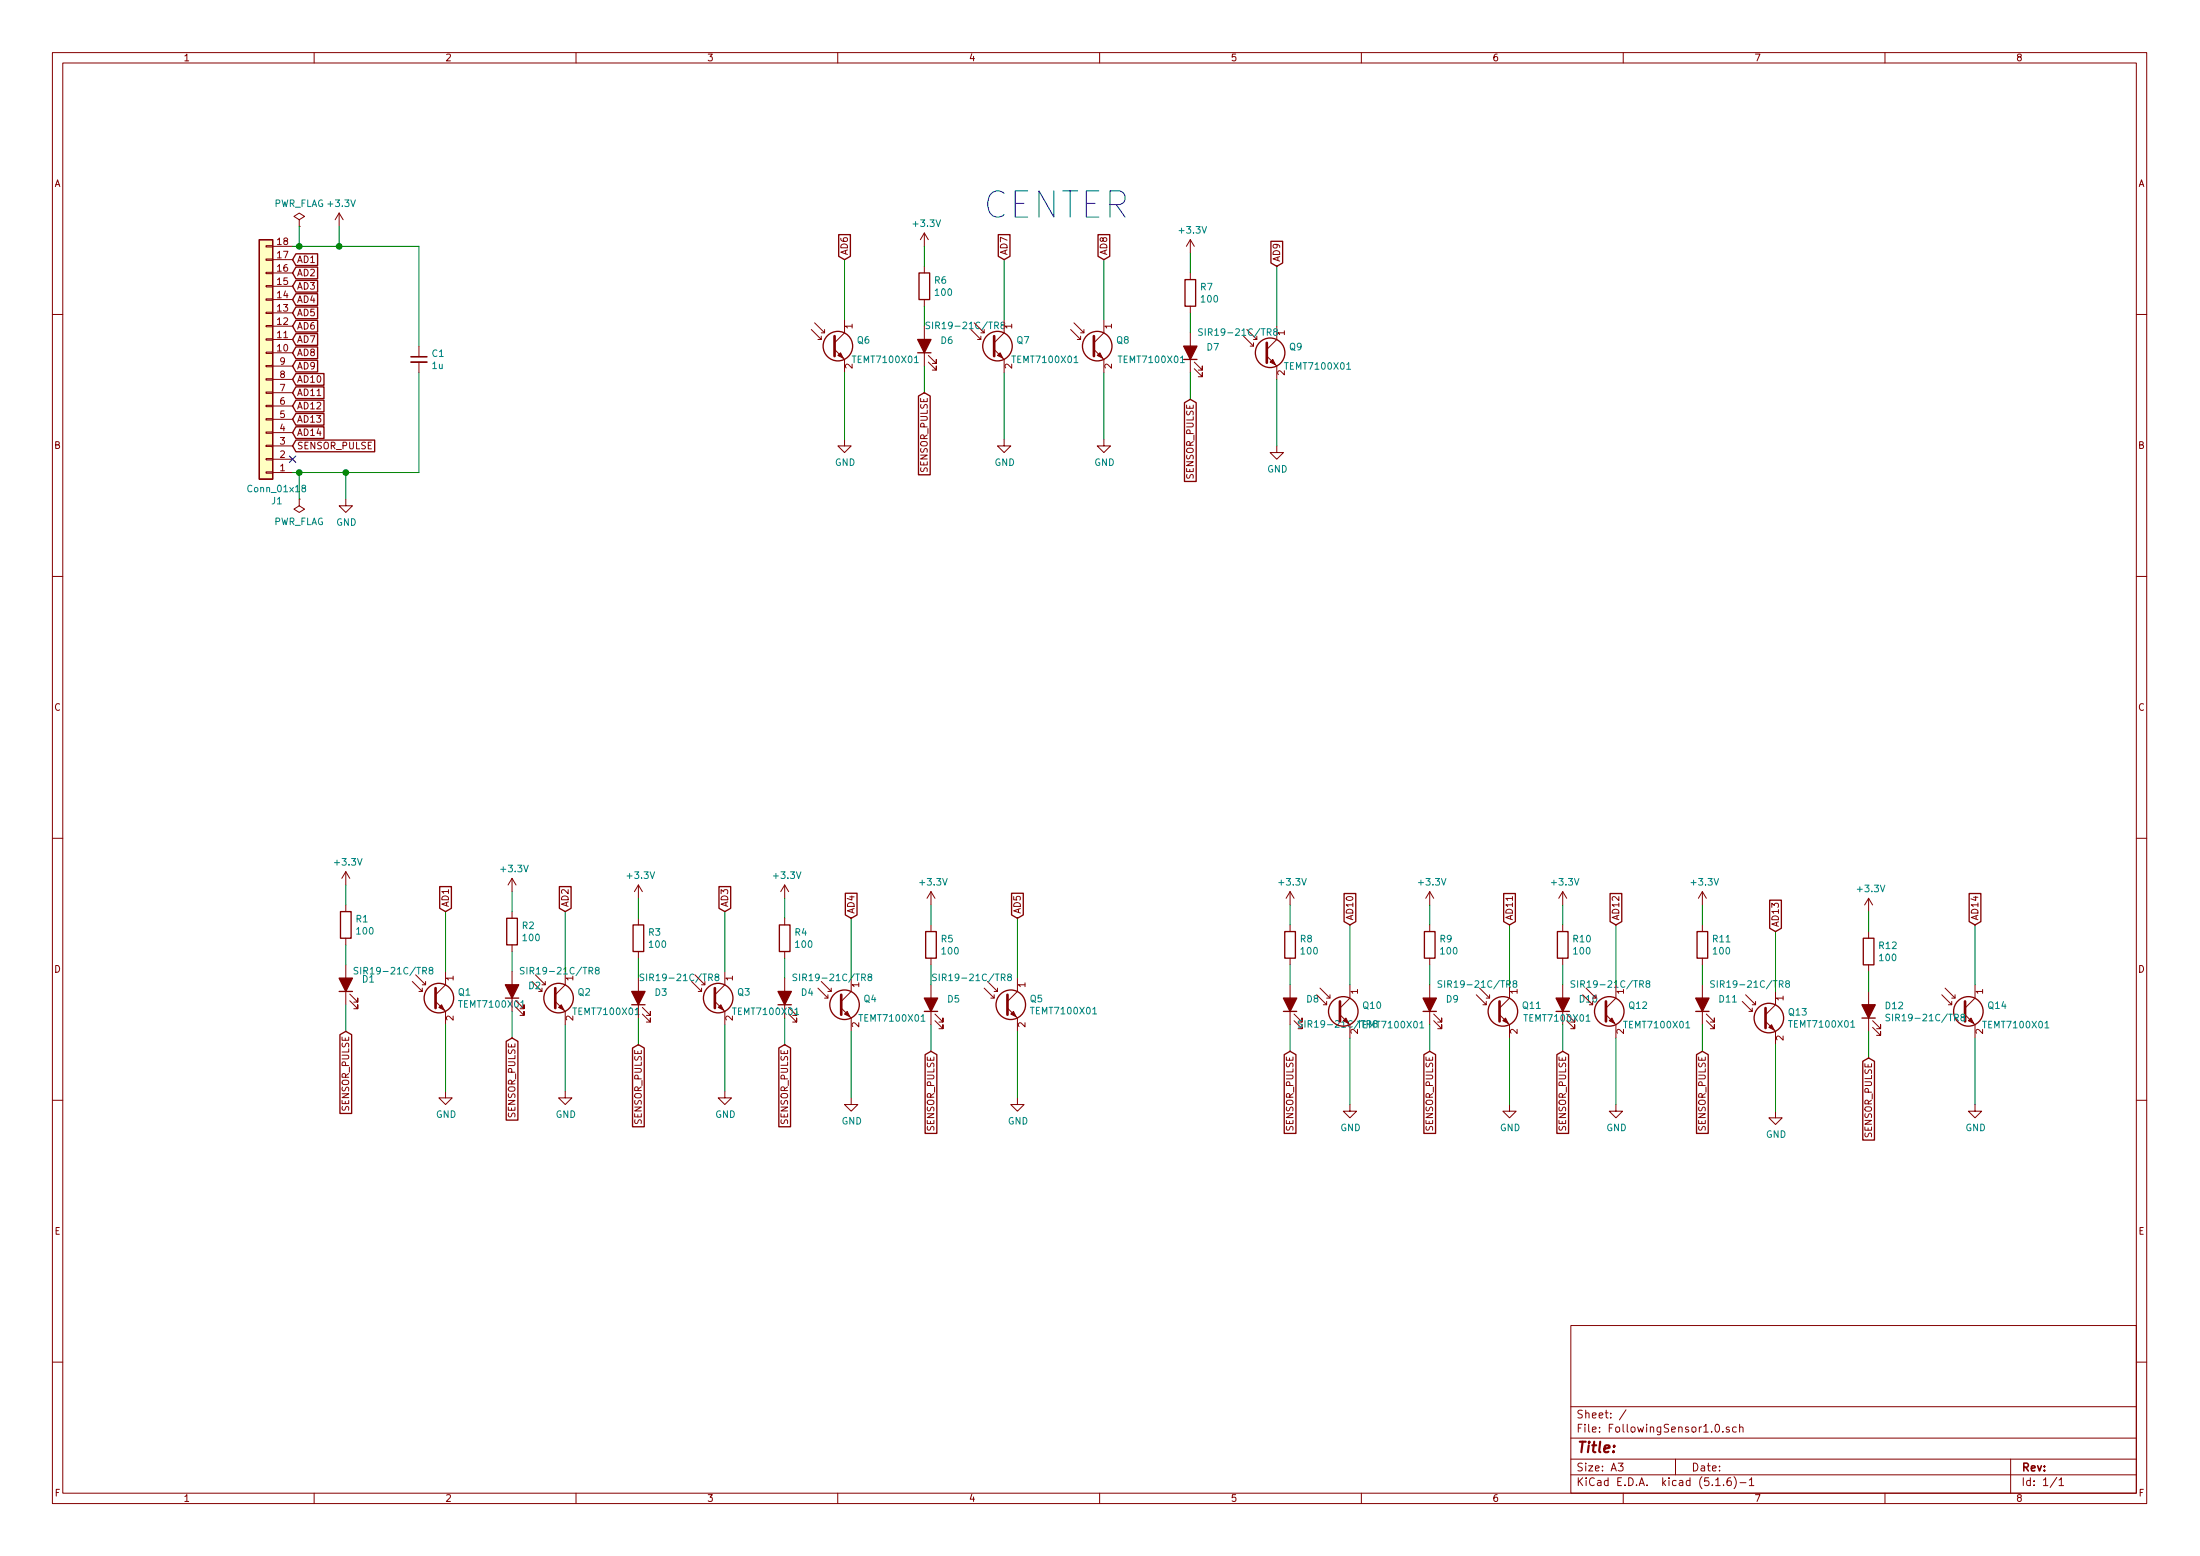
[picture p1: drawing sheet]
EESchema Schematic File Version 4
EELAYER 30 0
EELAYER END
$Descr A3 16535 11693
encoding utf-8
Sheet 1 1
Title ""
Date ""
Rev ""
Comp ""
Comment1 ""
Comment2 ""
Comment3 ""
Comment4 ""
$EndDescr
$Comp
L power:+3.3V #PWR05
U 1 1
P 8950 1900
F 0 "#PWR05" H 8950 1750 50  0001 C CNN
F 1 "+3.3V" H 8965 2073 50  0000 C CNN
F 2 "" H 8950 1900 50  0001 C CNN
F 3 "" H 8950 1900 50  0001 C CNN
	1    8950 1900
	1    0    0    -1  
$EndComp
Wire Wire Line
	8950 1900 8950 2050
$Comp
L Device:R R7
U 1 1
P 8950 2200
F 0 "R7" H 9020 2246 50  0000 L CNN
F 1 "100" H 9020 2155 50  0000 L CNN
F 2 "Resistor_SMD:R_0603_1608Metric" V 8880 2200 50  0001 C CNN
F 3 "~" H 8950 2200 50  0001 C CNN
	1    8950 2200
	1    0    0    -1  
$EndComp
$Comp
L FollowingSensor1.0-rescue:LED_ALT-Device D7
U 1 1
P 8950 2650
F 0 "D7" V 8989 2532 50  0000 R CNN
F 1 "SIR19-21C/TR8" V 9100 2600 50  0000 R CNN
F 2 "Footprint:SIR19-21C" H 8950 2650 50  0001 C CNN
F 3 "~" H 8950 2650 50  0001 C CNN
	1    8950 2650
	0    -1   -1   0   
$EndComp
Wire Wire Line
	8950 2350 8950 2500
Wire Wire Line
	8950 3000 8950 2800
Text GLabel 8950 3000 3    50   Input ~ 0
SENSOR_PULSE
$Comp
L Device:Q_Photo_NPN Q9
U 1 1
P 9500 2650
F 0 "Q9" H 9690 2696 50  0000 L CNN
F 1 "TEMT7100X01" H 9650 2550 50  0000 L CNN
F 2 "Footprint:TEMT7100X01" H 9700 2750 50  0001 C CNN
F 3 "~" H 9500 2650 50  0001 C CNN
	1    9500 2650
	1    0    0    -1  
$EndComp
Text GLabel 9600 2000 1    50   Input ~ 0
AD9
$Comp
L power:GND #PWR017
U 1 1
P 9600 3350
F 0 "#PWR017" H 9600 3100 50  0001 C CNN
F 1 "GND" H 9605 3177 50  0000 C CNN
F 2 "" H 9600 3350 50  0001 C CNN
F 3 "" H 9600 3350 50  0001 C CNN
	1    9600 3350
	1    0    0    -1  
$EndComp
Wire Wire Line
	9600 3350 9600 2850
Wire Wire Line
	9600 2000 9600 2450
$Comp
L Device:Q_Photo_NPN Q7
U 1 1
P 7450 2600
F 0 "Q7" H 7640 2646 50  0000 L CNN
F 1 "TEMT7100X01" H 7600 2500 50  0000 L CNN
F 2 "Footprint:TEMT7100X01" H 7650 2700 50  0001 C CNN
F 3 "~" H 7450 2600 50  0001 C CNN
	1    7450 2600
	1    0    0    -1  
$EndComp
Text GLabel 7550 1950 1    50   Input ~ 0
AD7
$Comp
L power:GND #PWR015
U 1 1
P 7550 3300
F 0 "#PWR015" H 7550 3050 50  0001 C CNN
F 1 "GND" H 7555 3127 50  0000 C CNN
F 2 "" H 7550 3300 50  0001 C CNN
F 3 "" H 7550 3300 50  0001 C CNN
	1    7550 3300
	1    0    0    -1  
$EndComp
Wire Wire Line
	7550 3300 7550 2800
Wire Wire Line
	7550 1950 7550 2400
$Comp
L power:+3.3V #PWR04
U 1 1
P 6950 1850
F 0 "#PWR04" H 6950 1700 50  0001 C CNN
F 1 "+3.3V" H 6965 2023 50  0000 C CNN
F 2 "" H 6950 1850 50  0001 C CNN
F 3 "" H 6950 1850 50  0001 C CNN
	1    6950 1850
	1    0    0    -1  
$EndComp
Wire Wire Line
	6950 1850 6950 2000
$Comp
L Device:R R6
U 1 1
P 6950 2150
F 0 "R6" H 7020 2196 50  0000 L CNN
F 1 "100" H 7020 2105 50  0000 L CNN
F 2 "Resistor_SMD:R_0603_1608Metric" V 6880 2150 50  0001 C CNN
F 3 "~" H 6950 2150 50  0001 C CNN
	1    6950 2150
	1    0    0    -1  
$EndComp
$Comp
L FollowingSensor1.0-rescue:LED_ALT-Device D6
U 1 1
P 6950 2600
F 0 "D6" V 6989 2482 50  0000 R CNN
F 1 "SIR19-21C/TR8" V 7100 2600 50  0000 R CNN
F 2 "Footprint:SIR19-21C" H 6950 2600 50  0001 C CNN
F 3 "~" H 6950 2600 50  0001 C CNN
	1    6950 2600
	0    -1   -1   0   
$EndComp
Wire Wire Line
	6950 2300 6950 2450
Wire Wire Line
	6950 2950 6950 2750
Text GLabel 6950 2950 3    50   Input ~ 0
SENSOR_PULSE
Text Notes 8500 1650 2    197  ~ 0
CENTER
$Comp
L Device:Q_Photo_NPN Q6
U 1 1
P 6250 2600
F 0 "Q6" H 6440 2646 50  0000 L CNN
F 1 "TEMT7100X01" H 6400 2500 50  0000 L CNN
F 2 "Footprint:TEMT7100X01" H 6450 2700 50  0001 C CNN
F 3 "~" H 6250 2600 50  0001 C CNN
	1    6250 2600
	1    0    0    -1  
$EndComp
Text GLabel 6350 1950 1    50   Input ~ 0
AD6
$Comp
L power:GND #PWR014
U 1 1
P 6350 3300
F 0 "#PWR014" H 6350 3050 50  0001 C CNN
F 1 "GND" H 6355 3127 50  0000 C CNN
F 2 "" H 6350 3300 50  0001 C CNN
F 3 "" H 6350 3300 50  0001 C CNN
	1    6350 3300
	1    0    0    -1  
$EndComp
Wire Wire Line
	6350 3300 6350 2800
Wire Wire Line
	6350 1950 6350 2400
$Comp
L Device:Q_Photo_NPN Q8
U 1 1
P 8200 2600
F 0 "Q8" H 8390 2646 50  0000 L CNN
F 1 "TEMT7100X01" H 8400 2500 50  0000 L CNN
F 2 "Footprint:TEMT7100X01" H 8400 2700 50  0001 C CNN
F 3 "~" H 8200 2600 50  0001 C CNN
	1    8200 2600
	1    0    0    -1  
$EndComp
Text GLabel 8300 1950 1    50   Input ~ 0
AD8
$Comp
L power:GND #PWR016
U 1 1
P 8300 3300
F 0 "#PWR016" H 8300 3050 50  0001 C CNN
F 1 "GND" H 8305 3127 50  0000 C CNN
F 2 "" H 8300 3300 50  0001 C CNN
F 3 "" H 8300 3300 50  0001 C CNN
	1    8300 3300
	1    0    0    -1  
$EndComp
Wire Wire Line
	8300 3300 8300 2800
Wire Wire Line
	8300 1950 8300 2400
$Comp
L Device:Q_Photo_NPN Q3
U 1 1
P 5350 7500
F 0 "Q3" H 5540 7546 50  0000 L CNN
F 1 "TEMT7100X01" H 5500 7400 50  0000 L CNN
F 2 "Footprint:TEMT7100X01" H 5550 7600 50  0001 C CNN
F 3 "~" H 5350 7500 50  0001 C CNN
	1    5350 7500
	1    0    0    -1  
$EndComp
Text GLabel 5450 6850 1    50   Input ~ 0
AD3
$Comp
L power:GND #PWR011
U 1 1
P 5450 8200
F 0 "#PWR011" H 5450 7950 50  0001 C CNN
F 1 "GND" H 5455 8027 50  0000 C CNN
F 2 "" H 5450 8200 50  0001 C CNN
F 3 "" H 5450 8200 50  0001 C CNN
	1    5450 8200
	1    0    0    -1  
$EndComp
Wire Wire Line
	5450 8200 5450 7700
Wire Wire Line
	5450 6850 5450 7300
$Comp
L power:+3.3V #PWR02
U 1 1
P 4800 6750
F 0 "#PWR02" H 4800 6600 50  0001 C CNN
F 1 "+3.3V" H 4815 6923 50  0000 C CNN
F 2 "" H 4800 6750 50  0001 C CNN
F 3 "" H 4800 6750 50  0001 C CNN
	1    4800 6750
	1    0    0    -1  
$EndComp
Wire Wire Line
	4800 6750 4800 6900
$Comp
L Device:R R3
U 1 1
P 4800 7050
F 0 "R3" H 4870 7096 50  0000 L CNN
F 1 "100" H 4870 7005 50  0000 L CNN
F 2 "Resistor_SMD:R_0603_1608Metric" V 4730 7050 50  0001 C CNN
F 3 "~" H 4800 7050 50  0001 C CNN
	1    4800 7050
	1    0    0    -1  
$EndComp
$Comp
L FollowingSensor1.0-rescue:LED_ALT-Device D3
U 1 1
P 4800 7500
F 0 "D3" V 4839 7382 50  0000 R CNN
F 1 "SIR19-21C/TR8" V 4950 7500 50  0000 R CNN
F 2 "Footprint:SIR19-21C" H 4800 7500 50  0001 C CNN
F 3 "~" H 4800 7500 50  0001 C CNN
	1    4800 7500
	0    -1   -1   0   
$EndComp
Wire Wire Line
	4800 7200 4800 7350
Wire Wire Line
	4800 7850 4800 7650
Text GLabel 4800 7850 3    50   Input ~ 0
SENSOR_PULSE
$Comp
L Device:Q_Photo_NPN Q1
U 1 1
P 3250 7500
F 0 "Q1" H 3440 7546 50  0000 L CNN
F 1 "TEMT7100X01" H 3440 7455 50  0000 L CNN
F 2 "Footprint:TEMT7100X01" H 3450 7600 50  0001 C CNN
F 3 "~" H 3250 7500 50  0001 C CNN
	1    3250 7500
	1    0    0    -1  
$EndComp
Text GLabel 3350 6850 1    50   Input ~ 0
AD1
$Comp
L power:GND #PWR09
U 1 1
P 3350 8200
F 0 "#PWR09" H 3350 7950 50  0001 C CNN
F 1 "GND" H 3355 8027 50  0000 C CNN
F 2 "" H 3350 8200 50  0001 C CNN
F 3 "" H 3350 8200 50  0001 C CNN
	1    3350 8200
	1    0    0    -1  
$EndComp
Wire Wire Line
	3350 8200 3350 7700
Wire Wire Line
	3350 6850 3350 7300
$Comp
L power:+3.3V #PWR01
U 1 1
P 2600 6650
F 0 "#PWR01" H 2600 6500 50  0001 C CNN
F 1 "+3.3V" H 2615 6823 50  0000 C CNN
F 2 "" H 2600 6650 50  0001 C CNN
F 3 "" H 2600 6650 50  0001 C CNN
	1    2600 6650
	1    0    0    -1  
$EndComp
Wire Wire Line
	2600 6650 2600 6800
$Comp
L Device:R R1
U 1 1
P 2600 6950
F 0 "R1" H 2670 6996 50  0000 L CNN
F 1 "100" H 2670 6905 50  0000 L CNN
F 2 "Resistor_SMD:R_0603_1608Metric" V 2530 6950 50  0001 C CNN
F 3 "~" H 2600 6950 50  0001 C CNN
	1    2600 6950
	1    0    0    -1  
$EndComp
$Comp
L FollowingSensor1.0-rescue:LED_ALT-Device D1
U 1 1
P 2600 7400
F 0 "D1" V 2639 7282 50  0000 R CNN
F 1 "SIR19-21C/TR8" V 2700 7350 50  0000 R CNN
F 2 "Footprint:SIR19-21C" H 2600 7400 50  0001 C CNN
F 3 "~" H 2600 7400 50  0001 C CNN
	1    2600 7400
	0    -1   -1   0   
$EndComp
Wire Wire Line
	2600 7100 2600 7250
Wire Wire Line
	2600 7750 2600 7550
Text GLabel 2600 7750 3    50   Input ~ 0
SENSOR_PULSE
$Comp
L Device:Q_Photo_NPN Q4
U 1 1
P 6300 7550
F 0 "Q4" H 6490 7596 50  0000 L CNN
F 1 "TEMT7100X01" H 6450 7450 50  0000 L CNN
F 2 "Footprint:TEMT7100X01" H 6500 7650 50  0001 C CNN
F 3 "~" H 6300 7550 50  0001 C CNN
	1    6300 7550
	1    0    0    -1  
$EndComp
Text GLabel 6400 6900 1    50   Input ~ 0
AD4
$Comp
L power:GND #PWR012
U 1 1
P 6400 8250
F 0 "#PWR012" H 6400 8000 50  0001 C CNN
F 1 "GND" H 6405 8077 50  0000 C CNN
F 2 "" H 6400 8250 50  0001 C CNN
F 3 "" H 6400 8250 50  0001 C CNN
	1    6400 8250
	1    0    0    -1  
$EndComp
Wire Wire Line
	6400 8250 6400 7750
Wire Wire Line
	6400 6900 6400 7350
$Comp
L Device:Q_Photo_NPN Q2
U 1 1
P 4150 7500
F 0 "Q2" H 4340 7546 50  0000 L CNN
F 1 "TEMT7100X01" H 4300 7400 50  0000 L CNN
F 2 "Footprint:TEMT7100X01" H 4350 7600 50  0001 C CNN
F 3 "~" H 4150 7500 50  0001 C CNN
	1    4150 7500
	1    0    0    -1  
$EndComp
Text GLabel 4250 6850 1    50   Input ~ 0
AD2
$Comp
L power:GND #PWR010
U 1 1
P 4250 8200
F 0 "#PWR010" H 4250 7950 50  0001 C CNN
F 1 "GND" H 4255 8027 50  0000 C CNN
F 2 "" H 4250 8200 50  0001 C CNN
F 3 "" H 4250 8200 50  0001 C CNN
	1    4250 8200
	1    0    0    -1  
$EndComp
Wire Wire Line
	4250 8200 4250 7700
Wire Wire Line
	4250 6850 4250 7300
$Comp
L power:+3.3V #PWR023
U 1 1
P 2550 1700
F 0 "#PWR023" H 2550 1550 50  0001 C CNN
F 1 "+3.3V" H 2565 1873 50  0000 C CNN
F 2 "" H 2550 1700 50  0001 C CNN
F 3 "" H 2550 1700 50  0001 C CNN
	1    2550 1700
	1    0    0    -1  
$EndComp
Wire Wire Line
	2550 1700 2550 1850
Wire Wire Line
	2550 1850 2250 1850
$Comp
L power:GND #PWR024
U 1 1
P 2600 3750
F 0 "#PWR024" H 2600 3500 50  0001 C CNN
F 1 "GND" H 2605 3577 50  0000 C CNN
F 2 "" H 2600 3750 50  0001 C CNN
F 3 "" H 2600 3750 50  0001 C CNN
	1    2600 3750
	1    0    0    -1  
$EndComp
Wire Wire Line
	2600 3750 2600 3550
Wire Wire Line
	2600 3550 2250 3550
NoConn ~ 2200 3450
Text GLabel 2200 3350 2    50   Input ~ 0
SENSOR_PULSE
$Comp
L power:PWR_FLAG #FLG01
U 1 1
P 2250 1700
F 0 "#FLG01" H 2250 1775 50  0001 C CNN
F 1 "PWR_FLAG" H 2250 1873 50  0000 C CNN
F 2 "" H 2250 1700 50  0001 C CNN
F 3 "~" H 2250 1700 50  0001 C CNN
	1    2250 1700
	1    0    0    -1  
$EndComp
Wire Wire Line
	2250 1700 2250 1850
Connection ~ 2250 1850
Wire Wire Line
	2250 1850 2200 1850
$Comp
L power:PWR_FLAG #FLG02
U 1 1
P 2250 3750
F 0 "#FLG02" H 2250 3825 50  0001 C CNN
F 1 "PWR_FLAG" H 2250 3923 50  0000 C CNN
F 2 "" H 2250 3750 50  0001 C CNN
F 3 "~" H 2250 3750 50  0001 C CNN
	1    2250 3750
	-1   0    0    1   
$EndComp
Wire Wire Line
	2250 3750 2250 3550
Connection ~ 2250 3550
Wire Wire Line
	2250 3550 2200 3550
$Comp
L power:+3.3V #PWR03
U 1 1
P 7000 6800
F 0 "#PWR03" H 7000 6650 50  0001 C CNN
F 1 "+3.3V" H 7015 6973 50  0000 C CNN
F 2 "" H 7000 6800 50  0001 C CNN
F 3 "" H 7000 6800 50  0001 C CNN
	1    7000 6800
	1    0    0    -1  
$EndComp
Wire Wire Line
	7000 6800 7000 6950
$Comp
L Device:R R5
U 1 1
P 7000 7100
F 0 "R5" H 7070 7146 50  0000 L CNN
F 1 "100" H 7070 7055 50  0000 L CNN
F 2 "Resistor_SMD:R_0603_1608Metric" V 6930 7100 50  0001 C CNN
F 3 "~" H 7000 7100 50  0001 C CNN
	1    7000 7100
	1    0    0    -1  
$EndComp
$Comp
L FollowingSensor1.0-rescue:LED_ALT-Device D5
U 1 1
P 7000 7550
F 0 "D5" V 7039 7432 50  0000 R CNN
F 1 "SIR19-21C/TR8" V 7200 7550 50  0000 R CNN
F 2 "Footprint:SIR19-21C" H 7000 7550 50  0001 C CNN
F 3 "~" H 7000 7550 50  0001 C CNN
	1    7000 7550
	0    -1   -1   0   
$EndComp
Wire Wire Line
	7000 7250 7000 7400
Wire Wire Line
	7000 7900 7000 7700
Text GLabel 7000 7900 3    50   Input ~ 0
SENSOR_PULSE
$Comp
L Device:Q_Photo_NPN Q5
U 1 1
P 7550 7550
F 0 "Q5" H 7740 7596 50  0000 L CNN
F 1 "TEMT7100X01" H 7740 7505 50  0000 L CNN
F 2 "Footprint:TEMT7100X01" H 7750 7650 50  0001 C CNN
F 3 "~" H 7550 7550 50  0001 C CNN
	1    7550 7550
	1    0    0    -1  
$EndComp
Text GLabel 7650 6900 1    50   Input ~ 0
AD5
$Comp
L power:GND #PWR013
U 1 1
P 7650 8250
F 0 "#PWR013" H 7650 8000 50  0001 C CNN
F 1 "GND" H 7655 8077 50  0000 C CNN
F 2 "" H 7650 8250 50  0001 C CNN
F 3 "" H 7650 8250 50  0001 C CNN
	1    7650 8250
	1    0    0    -1  
$EndComp
Wire Wire Line
	7650 8250 7650 7750
Wire Wire Line
	7650 6900 7650 7350
$Comp
L power:+3.3V #PWR027
U 1 1
P 5900 6750
F 0 "#PWR027" H 5900 6600 50  0001 C CNN
F 1 "+3.3V" H 5915 6923 50  0000 C CNN
F 2 "" H 5900 6750 50  0001 C CNN
F 3 "" H 5900 6750 50  0001 C CNN
	1    5900 6750
	1    0    0    -1  
$EndComp
Wire Wire Line
	5900 6750 5900 6900
$Comp
L Device:R R4
U 1 1
P 5900 7050
F 0 "R4" H 5970 7096 50  0000 L CNN
F 1 "100" H 5970 7005 50  0000 L CNN
F 2 "Resistor_SMD:R_0603_1608Metric" V 5830 7050 50  0001 C CNN
F 3 "~" H 5900 7050 50  0001 C CNN
	1    5900 7050
	1    0    0    -1  
$EndComp
$Comp
L FollowingSensor1.0-rescue:LED_ALT-Device D4
U 1 1
P 5900 7500
F 0 "D4" V 5939 7382 50  0000 R CNN
F 1 "SIR19-21C/TR8" V 6050 7450 50  0000 R CNN
F 2 "Footprint:SIR19-21C" H 5900 7500 50  0001 C CNN
F 3 "~" H 5900 7500 50  0001 C CNN
	1    5900 7500
	0    -1   -1   0   
$EndComp
Wire Wire Line
	5900 7200 5900 7350
Wire Wire Line
	5900 7850 5900 7650
Text GLabel 5900 7850 3    50   Input ~ 0
SENSOR_PULSE
$Comp
L power:+3.3V #PWR025
U 1 1
P 3850 6700
F 0 "#PWR025" H 3850 6550 50  0001 C CNN
F 1 "+3.3V" H 3865 6873 50  0000 C CNN
F 2 "" H 3850 6700 50  0001 C CNN
F 3 "" H 3850 6700 50  0001 C CNN
	1    3850 6700
	1    0    0    -1  
$EndComp
Wire Wire Line
	3850 6700 3850 6850
$Comp
L Device:R R2
U 1 1
P 3850 7000
F 0 "R2" H 3920 7046 50  0000 L CNN
F 1 "100" H 3920 6955 50  0000 L CNN
F 2 "Resistor_SMD:R_0603_1608Metric" V 3780 7000 50  0001 C CNN
F 3 "~" H 3850 7000 50  0001 C CNN
	1    3850 7000
	1    0    0    -1  
$EndComp
$Comp
L FollowingSensor1.0-rescue:LED_ALT-Device D2
U 1 1
P 3850 7450
F 0 "D2" V 3889 7332 50  0000 R CNN
F 1 "SIR19-21C/TR8" V 4000 7400 50  0000 R CNN
F 2 "Footprint:SIR19-21C" H 3850 7450 50  0001 C CNN
F 3 "~" H 3850 7450 50  0001 C CNN
	1    3850 7450
	0    -1   -1   0   
$EndComp
Wire Wire Line
	3850 7150 3850 7300
Wire Wire Line
	3850 7800 3850 7600
Text GLabel 3850 7800 3    50   Input ~ 0
SENSOR_PULSE
$Comp
L Connector_Generic:Conn_01x18 J1
U 1 1
P 2000 2750
F 0 "J1" H 1918 3767 50  0000 C CNN
F 1 "Conn_01x18" H 1918 3676 50  0000 C CNN
F 2 "Footprint:Molex_FFC_18" H 2000 2750 50  0001 C CNN
F 3 "~" H 2000 2750 50  0001 C CNN
	1    2000 2750
	-1   0    0    1   
$EndComp
Text GLabel 2200 2550 2    50   Input ~ 0
AD7
Text GLabel 2200 2450 2    50   Input ~ 0
AD6
Text GLabel 2200 2850 2    50   Input ~ 0
AD10
Text GLabel 2200 2650 2    50   Input ~ 0
AD8
Text GLabel 2200 2750 2    50   Input ~ 0
AD9
Text GLabel 2200 2350 2    50   Input ~ 0
AD5
Text GLabel 2200 2250 2    50   Input ~ 0
AD4
Text GLabel 2200 2950 2    50   Input ~ 0
AD11
Text GLabel 2200 3050 2    50   Input ~ 0
AD12
Text GLabel 2200 2150 2    50   Input ~ 0
AD3
Text GLabel 2200 2050 2    50   Input ~ 0
AD2
Text GLabel 2200 3150 2    50   Input ~ 0
AD13
$Comp
L Device:Q_Photo_NPN Q11
U 1 1
P 11250 7600
F 0 "Q11" H 11440 7646 50  0000 L CNN
F 1 "TEMT7100X01" H 11450 7550 50  0000 L CNN
F 2 "Footprint:TEMT7100X01" H 11450 7700 50  0001 C CNN
F 3 "~" H 11250 7600 50  0001 C CNN
	1    11250 7600
	1    0    0    -1  
$EndComp
Text GLabel 11350 6950 1    50   Input ~ 0
AD11
$Comp
L power:GND #PWR019
U 1 1
P 11350 8300
F 0 "#PWR019" H 11350 8050 50  0001 C CNN
F 1 "GND" H 11355 8127 50  0000 C CNN
F 2 "" H 11350 8300 50  0001 C CNN
F 3 "" H 11350 8300 50  0001 C CNN
	1    11350 8300
	1    0    0    -1  
$EndComp
Wire Wire Line
	11350 8300 11350 7800
Wire Wire Line
	11350 6950 11350 7400
$Comp
L Device:Q_Photo_NPN Q12
U 1 1
P 12050 7600
F 0 "Q12" H 12240 7646 50  0000 L CNN
F 1 "TEMT7100X01" H 12200 7500 50  0000 L CNN
F 2 "Footprint:TEMT7100X01" H 12250 7700 50  0001 C CNN
F 3 "~" H 12050 7600 50  0001 C CNN
	1    12050 7600
	1    0    0    -1  
$EndComp
Text GLabel 12150 6950 1    50   Input ~ 0
AD12
$Comp
L power:GND #PWR020
U 1 1
P 12150 8300
F 0 "#PWR020" H 12150 8050 50  0001 C CNN
F 1 "GND" H 12155 8127 50  0000 C CNN
F 2 "" H 12150 8300 50  0001 C CNN
F 3 "" H 12150 8300 50  0001 C CNN
	1    12150 8300
	1    0    0    -1  
$EndComp
Wire Wire Line
	12150 8300 12150 7800
Wire Wire Line
	12150 6950 12150 7400
$Comp
L power:+3.3V #PWR07
U 1 1
P 11750 6800
F 0 "#PWR07" H 11750 6650 50  0001 C CNN
F 1 "+3.3V" H 11765 6973 50  0000 C CNN
F 2 "" H 11750 6800 50  0001 C CNN
F 3 "" H 11750 6800 50  0001 C CNN
	1    11750 6800
	1    0    0    -1  
$EndComp
Wire Wire Line
	11750 6800 11750 6950
$Comp
L Device:R R10
U 1 1
P 11750 7100
F 0 "R10" H 11820 7146 50  0000 L CNN
F 1 "100" H 11820 7055 50  0000 L CNN
F 2 "Resistor_SMD:R_0603_1608Metric" V 11680 7100 50  0001 C CNN
F 3 "~" H 11750 7100 50  0001 C CNN
	1    11750 7100
	1    0    0    -1  
$EndComp
$Comp
L FollowingSensor1.0-rescue:LED_ALT-Device D10
U 1 1
P 11750 7550
F 0 "D10" V 11789 7432 50  0000 R CNN
F 1 "SIR19-21C/TR8" V 11900 7500 50  0000 R CNN
F 2 "Footprint:SIR19-21C" H 11750 7550 50  0001 C CNN
F 3 "~" H 11750 7550 50  0001 C CNN
	1    11750 7550
	0    -1   -1   0   
$EndComp
Wire Wire Line
	11750 7250 11750 7400
Wire Wire Line
	11750 7900 11750 7700
Text GLabel 11750 7900 3    50   Input ~ 0
SENSOR_PULSE
$Comp
L Device:Q_Photo_NPN Q13
U 1 1
P 13250 7650
F 0 "Q13" H 13440 7696 50  0000 L CNN
F 1 "TEMT7100X01" H 13440 7605 50  0000 L CNN
F 2 "Footprint:TEMT7100X01" H 13450 7750 50  0001 C CNN
F 3 "~" H 13250 7650 50  0001 C CNN
	1    13250 7650
	1    0    0    -1  
$EndComp
Text GLabel 13350 7000 1    50   Input ~ 0
AD13
$Comp
L power:GND #PWR022
U 1 1
P 13350 8350
F 0 "#PWR022" H 13350 8100 50  0001 C CNN
F 1 "GND" H 13355 8177 50  0000 C CNN
F 2 "" H 13350 8350 50  0001 C CNN
F 3 "" H 13350 8350 50  0001 C CNN
	1    13350 8350
	1    0    0    -1  
$EndComp
Wire Wire Line
	13350 8350 13350 7850
Wire Wire Line
	13350 7000 13350 7450
$Comp
L Device:Q_Photo_NPN Q14
U 1 1
P 14750 7600
F 0 "Q14" H 14940 7646 50  0000 L CNN
F 1 "TEMT7100X01" H 14900 7500 50  0000 L CNN
F 2 "Footprint:TEMT7100X01" H 14950 7700 50  0001 C CNN
F 3 "~" H 14750 7600 50  0001 C CNN
	1    14750 7600
	1    0    0    -1  
$EndComp
Text GLabel 14850 6950 1    50   Input ~ 0
AD14
$Comp
L power:GND #PWR021
U 1 1
P 14850 8300
F 0 "#PWR021" H 14850 8050 50  0001 C CNN
F 1 "GND" H 14855 8127 50  0000 C CNN
F 2 "" H 14850 8300 50  0001 C CNN
F 3 "" H 14850 8300 50  0001 C CNN
	1    14850 8300
	1    0    0    -1  
$EndComp
Wire Wire Line
	14850 8300 14850 7800
Wire Wire Line
	14850 6950 14850 7400
$Comp
L power:+3.3V #PWR08
U 1 1
P 14050 6850
F 0 "#PWR08" H 14050 6700 50  0001 C CNN
F 1 "+3.3V" H 14065 7023 50  0000 C CNN
F 2 "" H 14050 6850 50  0001 C CNN
F 3 "" H 14050 6850 50  0001 C CNN
	1    14050 6850
	1    0    0    -1  
$EndComp
Wire Wire Line
	14050 6850 14050 7000
$Comp
L Device:R R12
U 1 1
P 14050 7150
F 0 "R12" H 14120 7196 50  0000 L CNN
F 1 "100" H 14120 7105 50  0000 L CNN
F 2 "Resistor_SMD:R_0603_1608Metric" V 13980 7150 50  0001 C CNN
F 3 "~" H 14050 7150 50  0001 C CNN
	1    14050 7150
	1    0    0    -1  
$EndComp
$Comp
L FollowingSensor1.0-rescue:LED_ALT-Device D12
U 1 1
P 14050 7600
F 0 "D12" V 14089 7482 50  0000 R CNN
F 1 "SIR19-21C/TR8" V 13998 7482 50  0000 R CNN
F 2 "Footprint:SIR19-21C" H 14050 7600 50  0001 C CNN
F 3 "~" H 14050 7600 50  0001 C CNN
	1    14050 7600
	0    -1   -1   0   
$EndComp
Wire Wire Line
	14050 7300 14050 7450
Wire Wire Line
	14050 7950 14050 7750
Text GLabel 14050 7950 3    50   Input ~ 0
SENSOR_PULSE
Wire Wire Line
	10150 6950 10150 7400
Wire Wire Line
	10150 8300 10150 7800
$Comp
L power:GND #PWR018
U 1 1
P 10150 8300
F 0 "#PWR018" H 10150 8050 50  0001 C CNN
F 1 "GND" H 10155 8127 50  0000 C CNN
F 2 "" H 10150 8300 50  0001 C CNN
F 3 "" H 10150 8300 50  0001 C CNN
	1    10150 8300
	1    0    0    -1  
$EndComp
Text GLabel 10150 6950 1    50   Input ~ 0
AD10
$Comp
L Device:Q_Photo_NPN Q10
U 1 1
P 10050 7600
F 0 "Q10" H 10240 7646 50  0000 L CNN
F 1 "TEMT7100X01" H 10200 7500 50  0000 L CNN
F 2 "Footprint:TEMT7100X01" H 10250 7700 50  0001 C CNN
F 3 "~" H 10050 7600 50  0001 C CNN
	1    10050 7600
	1    0    0    -1  
$EndComp
Text GLabel 9700 7900 3    50   Input ~ 0
SENSOR_PULSE
Wire Wire Line
	9700 7900 9700 7700
Wire Wire Line
	9700 7250 9700 7400
$Comp
L FollowingSensor1.0-rescue:LED_ALT-Device D8
U 1 1
P 9700 7550
F 0 "D8" V 9739 7432 50  0000 R CNN
F 1 "SIR19-21C/TR8" V 9550 7500 50  0000 R CNN
F 2 "Footprint:SIR19-21C" H 9700 7550 50  0001 C CNN
F 3 "~" H 9700 7550 50  0001 C CNN
	1    9700 7550
	0    -1   -1   0   
$EndComp
$Comp
L Device:R R8
U 1 1
P 9700 7100
F 0 "R8" H 9770 7146 50  0000 L CNN
F 1 "100" H 9770 7055 50  0000 L CNN
F 2 "Resistor_SMD:R_0603_1608Metric" V 9630 7100 50  0001 C CNN
F 3 "~" H 9700 7100 50  0001 C CNN
	1    9700 7100
	1    0    0    -1  
$EndComp
Wire Wire Line
	9700 6800 9700 6950
$Comp
L power:+3.3V #PWR06
U 1 1
P 9700 6800
F 0 "#PWR06" H 9700 6650 50  0001 C CNN
F 1 "+3.3V" H 9715 6973 50  0000 C CNN
F 2 "" H 9700 6800 50  0001 C CNN
F 3 "" H 9700 6800 50  0001 C CNN
	1    9700 6800
	1    0    0    -1  
$EndComp
$Comp
L power:+3.3V #PWR026
U 1 1
P 10750 6800
F 0 "#PWR026" H 10750 6650 50  0001 C CNN
F 1 "+3.3V" H 10765 6973 50  0000 C CNN
F 2 "" H 10750 6800 50  0001 C CNN
F 3 "" H 10750 6800 50  0001 C CNN
	1    10750 6800
	1    0    0    -1  
$EndComp
Wire Wire Line
	10750 6800 10750 6950
$Comp
L Device:R R9
U 1 1
P 10750 7100
F 0 "R9" H 10820 7146 50  0000 L CNN
F 1 "100" H 10820 7055 50  0000 L CNN
F 2 "Resistor_SMD:R_0603_1608Metric" V 10680 7100 50  0001 C CNN
F 3 "~" H 10750 7100 50  0001 C CNN
	1    10750 7100
	1    0    0    -1  
$EndComp
$Comp
L FollowingSensor1.0-rescue:LED_ALT-Device D9
U 1 1
P 10750 7550
F 0 "D9" V 10789 7432 50  0000 R CNN
F 1 "SIR19-21C/TR8" V 10900 7500 50  0000 R CNN
F 2 "Footprint:SIR19-21C" H 10750 7550 50  0001 C CNN
F 3 "~" H 10750 7550 50  0001 C CNN
	1    10750 7550
	0    -1   -1   0   
$EndComp
Wire Wire Line
	10750 7250 10750 7400
Wire Wire Line
	10750 7900 10750 7700
Text GLabel 10750 7900 3    50   Input ~ 0
SENSOR_PULSE
$Comp
L power:+3.3V #PWR028
U 1 1
P 12800 6800
F 0 "#PWR028" H 12800 6650 50  0001 C CNN
F 1 "+3.3V" H 12815 6973 50  0000 C CNN
F 2 "" H 12800 6800 50  0001 C CNN
F 3 "" H 12800 6800 50  0001 C CNN
	1    12800 6800
	1    0    0    -1  
$EndComp
Wire Wire Line
	12800 6800 12800 6950
$Comp
L Device:R R11
U 1 1
P 12800 7100
F 0 "R11" H 12870 7146 50  0000 L CNN
F 1 "100" H 12870 7055 50  0000 L CNN
F 2 "Resistor_SMD:R_0603_1608Metric" V 12730 7100 50  0001 C CNN
F 3 "~" H 12800 7100 50  0001 C CNN
	1    12800 7100
	1    0    0    -1  
$EndComp
$Comp
L FollowingSensor1.0-rescue:LED_ALT-Device D11
U 1 1
P 12800 7550
F 0 "D11" V 12839 7432 50  0000 R CNN
F 1 "SIR19-21C/TR8" V 12950 7500 50  0000 R CNN
F 2 "Footprint:SIR19-21C" H 12800 7550 50  0001 C CNN
F 3 "~" H 12800 7550 50  0001 C CNN
	1    12800 7550
	0    -1   -1   0   
$EndComp
Wire Wire Line
	12800 7250 12800 7400
Wire Wire Line
	12800 7900 12800 7700
Text GLabel 12800 7900 3    50   Input ~ 0
SENSOR_PULSE
Text GLabel 2200 3250 2    50   Input ~ 0
AD14
Text GLabel 2200 1950 2    50   Input ~ 0
AD1
$Comp
L Device:C_Small C1
U 1 1
P 3150 2700
F 0 "C1" H 3242 2746 50  0000 L CNN
F 1 "1u" H 3242 2655 50  0000 L CNN
F 2 "Capacitor_SMD:C_0603_1608Metric" H 3150 2700 50  0001 C CNN
F 3 "~" H 3150 2700 50  0001 C CNN
	1    3150 2700
	1    0    0    -1  
$EndComp
Wire Wire Line
	2550 1850 3150 1850
Wire Wire Line
	3150 1850 3150 2600
Connection ~ 2550 1850
Wire Wire Line
	3150 2800 3150 3550
Wire Wire Line
	3150 3550 2600 3550
Connection ~ 2600 3550
$EndSCHEMATC
